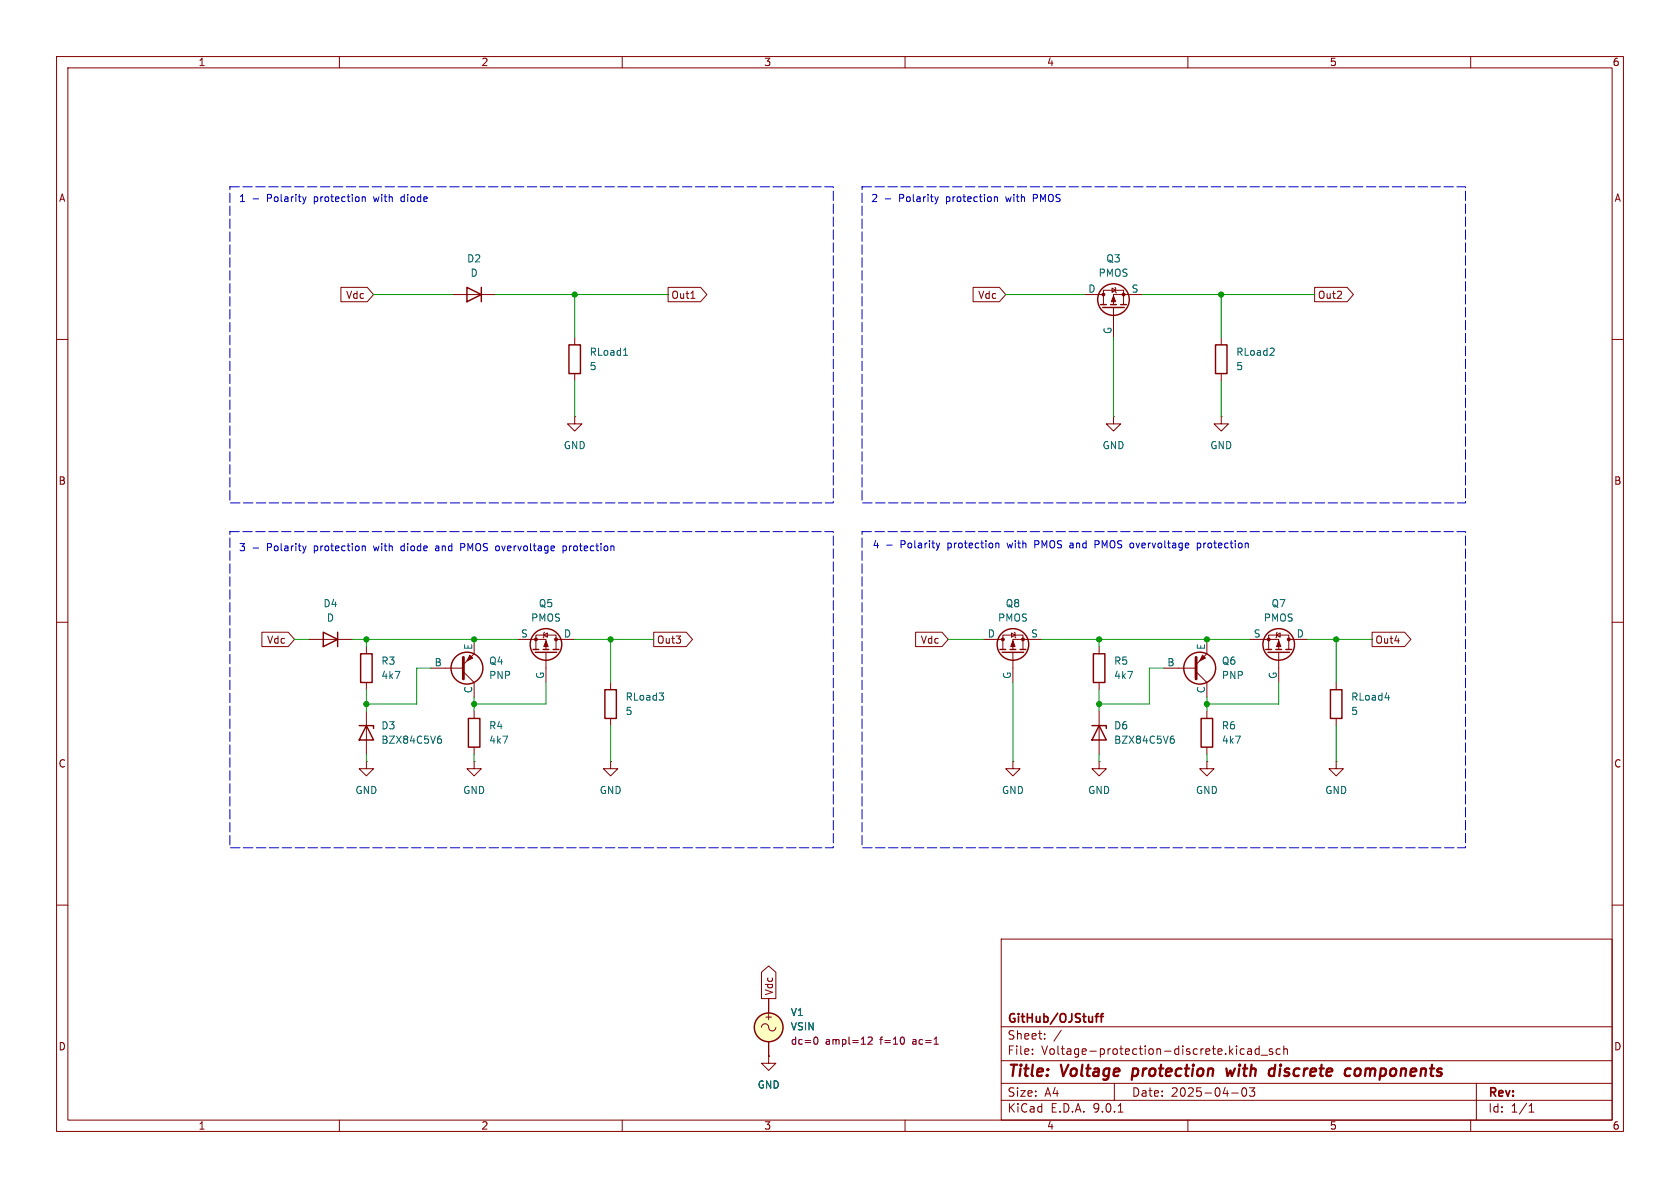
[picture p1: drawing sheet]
(kicad_sch
 (version 20250114)
 (generator "eeschema")
 (generator_version "9.0")
 (paper "A4")
 (title_block
  (title "Voltage protection with discrete components")
  (date "2025-04-03")
  (company "GitHub/OJStuff"))
 (lib_symbols
  (symbol "Device:D"
   (pin_numbers (hide yes))
   (pin_names
    (offset 1.016) (hide yes)) (exclude_from_sim no) (in_bom yes) (on_board yes)
   (property "Reference" "D" (at 0 2.54 0) (effects (font (size 1.27 1.27))))
   (property "Value" "D" (at 0 -2.54 0) (effects (font (size 1.27 1.27))))
   (property "Footprint" "" (at 0 0 0) (effects (font (size 1.27 1.27)) (hide yes)))
   (property "Datasheet" "~" (at 0 0 0) (effects (font (size 1.27 1.27)) (hide yes)))
   (property "Description" "Diode" (at 0 0 0) (effects (font (size 1.27 1.27)) (hide yes)))
   (property "Sim.Device" "D" (at 0 0 0) (effects (font (size 1.27 1.27)) (hide yes)))
   (property "Sim.Pins" "1=K 2=A" (at 0 0 0) (effects (font (size 1.27 1.27)) (hide yes)))
   (symbol "D_0_1"
    (polyline (pts (xy -1.27 1.27) (xy -1.27 -1.27)) (stroke (width 0.254) (type default)) (fill (type none)))
    (polyline (pts (xy 1.27 1.27) (xy 1.27 -1.27) (xy -1.27 0) (xy 1.27 1.27)) (stroke (width 0.254) (type default)) (fill (type none)))
    (polyline (pts (xy 1.27 0) (xy -1.27 0)) (stroke (width 0) (type default)) (fill (type none))))
   (symbol "D_1_1"
    (pin passive line (at -3.81 0 0) (length 2.54) (name "K" (effects (font (size 1.27 1.27)))) (number "1" (effects (font (size 1.27 1.27)))))
    (pin passive line (at 3.81 0 180) (length 2.54) (name "A" (effects (font (size 1.27 1.27)))) (number "2" (effects (font (size 1.27 1.27))))))
   (embedded_fonts no))
  (symbol "Device:D_Zener"
   (pin_numbers (hide yes))
   (pin_names
    (offset 1.016) (hide yes)) (exclude_from_sim no) (in_bom yes) (on_board yes)
   (property "Reference" "D" (at 0 2.54 0) (effects (font (size 1.27 1.27))))
   (property "Value" "D_Zener" (at 0 -2.54 0) (effects (font (size 1.27 1.27))))
   (property "Footprint" "" (at 0 0 0) (effects (font (size 1.27 1.27)) (hide yes)))
   (property "Datasheet" "~" (at 0 0 0) (effects (font (size 1.27 1.27)) (hide yes)))
   (property "Description" "Zener diode" (at 0 0 0) (effects (font (size 1.27 1.27)) (hide yes)))
   (symbol "D_Zener_0_1"
    (polyline (pts (xy -1.27 -1.27) (xy -1.27 1.27) (xy -0.762 1.27)) (stroke (width 0.254) (type default)) (fill (type none)))
    (polyline (pts (xy 1.27 0) (xy -1.27 0)) (stroke (width 0) (type default)) (fill (type none)))
    (polyline (pts (xy 1.27 -1.27) (xy 1.27 1.27) (xy -1.27 0) (xy 1.27 -1.27)) (stroke (width 0.254) (type default)) (fill (type none))))
   (symbol "D_Zener_1_1"
    (pin passive line (at -3.81 0 0) (length 2.54) (name "K" (effects (font (size 1.27 1.27)))) (number "1" (effects (font (size 1.27 1.27)))))
    (pin passive line (at 3.81 0 180) (length 2.54) (name "A" (effects (font (size 1.27 1.27)))) (number "2" (effects (font (size 1.27 1.27))))))
   (embedded_fonts no))
  (symbol "Device:R"
   (pin_numbers (hide yes))
   (pin_names
    (offset 0)) (exclude_from_sim no) (in_bom yes) (on_board yes)
   (property "Reference" "R" (at 2.032 0 90) (effects (font (size 1.27 1.27))))
   (property "Value" "R" (at 0 0 90) (effects (font (size 1.27 1.27))))
   (property "Footprint" "" (at -1.778 0 90) (effects (font (size 1.27 1.27)) (hide yes)))
   (property "Datasheet" "~" (at 0 0 0) (effects (font (size 1.27 1.27)) (hide yes)))
   (property "Description" "Resistor" (at 0 0 0) (effects (font (size 1.27 1.27)) (hide yes)))
   (symbol "R_0_1"
    (rectangle (start -1.016 -2.54) (end 1.016 2.54) (stroke (width 0.254) (type default)) (fill (type none))))
   (symbol "R_1_1"
    (pin passive line (at 0 3.81 270) (length 1.27) (name "~" (effects (font (size 1.27 1.27)))) (number "1" (effects (font (size 1.27 1.27)))))
    (pin passive line (at 0 -3.81 90) (length 1.27) (name "~" (effects (font (size 1.27 1.27)))) (number "2" (effects (font (size 1.27 1.27))))))
   (embedded_fonts no))
  (symbol "Simulation_SPICE:PMOS"
   (pin_numbers (hide yes))
   (pin_names
    (offset 0)) (exclude_from_sim no) (in_bom yes) (on_board yes)
   (property "Reference" "Q" (at 5.08 1.27 0) (effects (font (size 1.27 1.27)) (justify left)))
   (property "Value" "PMOS" (at 5.08 -1.27 0) (effects (font (size 1.27 1.27)) (justify left)))
   (property "Footprint" "" (at 5.08 2.54 0) (effects (font (size 1.27 1.27)) (hide yes)))
   (property "Datasheet" "https://ngspice.sourceforge.io/docs/ngspice-html-manual/manual.xhtml#cha_MOSFETs" (at 0 -12.7 0) (effects (font (size 1.27 1.27)) (hide yes)))
   (property "Description" "P-MOSFET transistor, drain/source/gate" (at 0 0 0) (effects (font (size 1.27 1.27)) (hide yes)))
   (property "Sim.Device" "PMOS" (at 0 -17.145 0) (effects (font (size 1.27 1.27)) (hide yes)))
   (property "Sim.Type" "VDMOS" (at 0 -19.05 0) (effects (font (size 1.27 1.27)) (hide yes)))
   (property "Sim.Pins" "1=D 2=G 3=S" (at 0 -15.24 0) (effects (font (size 1.27 1.27)) (hide yes)))
   (symbol "PMOS_0_1"
    (polyline (pts (xy 0.254 1.905) (xy 0.254 -1.905)) (stroke (width 0.254) (type default)) (fill (type none)))
    (polyline (pts (xy 0.254 0) (xy -2.54 0)) (stroke (width 0) (type default)) (fill (type none)))
    (polyline (pts (xy 0.762 2.286) (xy 0.762 1.27)) (stroke (width 0.254) (type default)) (fill (type none)))
    (polyline (pts (xy 0.762 1.778) (xy 3.302 1.778) (xy 3.302 -1.778) (xy 0.762 -1.778)) (stroke (width 0) (type default)) (fill (type none)))
    (polyline (pts (xy 0.762 0.508) (xy 0.762 -0.508)) (stroke (width 0.254) (type default)) (fill (type none)))
    (polyline (pts (xy 0.762 -1.27) (xy 0.762 -2.286)) (stroke (width 0.254) (type default)) (fill (type none)))
    (circle (center 1.651 0) (radius 2.794) (stroke (width 0.254) (type default)) (fill (type none)))
    (polyline (pts (xy 2.286 0) (xy 1.27 0.381) (xy 1.27 -0.381) (xy 2.286 0)) (stroke (width 0) (type default)) (fill (type outline)))
    (polyline (pts (xy 2.54 2.54) (xy 2.54 1.778)) (stroke (width 0) (type default)) (fill (type none)))
    (circle (center 2.54 1.778) (radius 0.254) (stroke (width 0) (type default)) (fill (type outline)))
    (circle (center 2.54 -1.778) (radius 0.254) (stroke (width 0) (type default)) (fill (type outline)))
    (polyline (pts (xy 2.54 -2.54) (xy 2.54 0) (xy 0.762 0)) (stroke (width 0) (type default)) (fill (type none)))
    (polyline (pts (xy 2.794 -0.508) (xy 2.921 -0.381) (xy 3.683 -0.381) (xy 3.81 -0.254)) (stroke (width 0) (type default)) (fill (type none)))
    (polyline (pts (xy 3.302 -0.381) (xy 2.921 0.254) (xy 3.683 0.254) (xy 3.302 -0.381)) (stroke (width 0) (type default)) (fill (type none))))
   (symbol "PMOS_1_1"
    (pin input line (at -5.08 0 0) (length 2.54) (name "G" (effects (font (size 1.27 1.27)))) (number "2" (effects (font (size 1.27 1.27)))))
    (pin passive line (at 2.54 5.08 270) (length 2.54) (name "D" (effects (font (size 1.27 1.27)))) (number "1" (effects (font (size 1.27 1.27)))))
    (pin passive line (at 2.54 -5.08 90) (length 2.54) (name "S" (effects (font (size 1.27 1.27)))) (number "3" (effects (font (size 1.27 1.27))))))
   (embedded_fonts no))
  (symbol "Simulation_SPICE:PNP"
   (pin_numbers (hide yes))
   (pin_names
    (offset 0)) (exclude_from_sim no) (in_bom yes) (on_board yes)
   (property "Reference" "Q" (at -2.54 7.62 0) (effects (font (size 1.27 1.27))))
   (property "Value" "PNP" (at -2.54 5.08 0) (effects (font (size 1.27 1.27))))
   (property "Footprint" "" (at 35.56 0 0) (effects (font (size 1.27 1.27)) (hide yes)))
   (property "Datasheet" "https://ngspice.sourceforge.io/docs/ngspice-html-manual/manual.xhtml#cha_BJTs" (at 35.56 0 0) (effects (font (size 1.27 1.27)) (hide yes)))
   (property "Description" "Bipolar transistor symbol for simulation only, substrate tied to the emitter" (at 0 0 0) (effects (font (size 1.27 1.27)) (hide yes)))
   (property "Sim.Device" "PNP" (at 0 0 0) (effects (font (size 1.27 1.27)) (hide yes)))
   (property "Sim.Type" "GUMMELPOON" (at 0 0 0) (effects (font (size 1.27 1.27)) (hide yes)))
   (property "Sim.Pins" "1=C 2=B 3=E" (at 0 0 0) (effects (font (size 1.27 1.27)) (hide yes)))
   (symbol "PNP_0_1"
    (polyline (pts (xy -2.54 0) (xy 0.635 0)) (stroke (width 0.1524) (type default)) (fill (type none)))
    (polyline (pts (xy 0.635 1.905) (xy 0.635 -1.905) (xy 0.635 -1.905)) (stroke (width 0.508) (type default)) (fill (type none)))
    (polyline (pts (xy 0.635 0.635) (xy 2.54 2.54)) (stroke (width 0) (type default)) (fill (type none)))
    (polyline (pts (xy 0.635 -0.635) (xy 2.54 -2.54) (xy 2.54 -2.54)) (stroke (width 0) (type default)) (fill (type none)))
    (circle (center 1.27 0) (radius 2.8194) (stroke (width 0.254) (type default)) (fill (type none)))
    (polyline (pts (xy 2.286 -1.778) (xy 1.778 -2.286) (xy 1.27 -1.27) (xy 2.286 -1.778) (xy 2.286 -1.778)) (stroke (width 0) (type default)) (fill (type outline))))
   (symbol "PNP_1_1"
    (pin input line (at -5.08 0 0) (length 2.54) (name "B" (effects (font (size 1.27 1.27)))) (number "2" (effects (font (size 1.27 1.27)))))
    (pin open_collector line (at 2.54 5.08 270) (length 2.54) (name "C" (effects (font (size 1.27 1.27)))) (number "1" (effects (font (size 1.27 1.27)))))
    (pin open_emitter line (at 2.54 -5.08 90) (length 2.54) (name "E" (effects (font (size 1.27 1.27)))) (number "3" (effects (font (size 1.27 1.27))))))
   (embedded_fonts no))
  (symbol "Simulation_SPICE:VSIN"
   (pin_numbers (hide yes))
   (pin_names
    (offset 0.0254)) (exclude_from_sim no) (in_bom yes) (on_board yes)
   (property "Reference" "V" (at 2.54 2.54 0) (effects (font (size 1.27 1.27)) (justify left)))
   (property "Value" "VSIN" (at 2.54 0 0) (effects (font (size 1.27 1.27)) (justify left)))
   (property "Footprint" "" (at 0 0 0) (effects (font (size 1.27 1.27)) (hide yes)))
   (property "Datasheet" "https://ngspice.sourceforge.io/docs/ngspice-html-manual/manual.xhtml#sec_Independent_Sources_for" (at 0 0 0) (effects (font (size 1.27 1.27)) (hide yes)))
   (property "Description" "Voltage source, sinusoidal" (at 0 0 0) (effects (font (size 1.27 1.27)) (hide yes)))
   (property "Sim.Pins" "1=+ 2=-" (at 0 0 0) (effects (font (size 1.27 1.27)) (hide yes)))
   (property "Sim.Params" "dc=0 ampl=1 f=1k ac=1" (at 2.54 -2.54 0) (effects (font (size 1.27 1.27)) (justify left)))
   (property "Sim.Type" "SIN" (at 0 0 0) (effects (font (size 1.27 1.27)) (hide yes)))
   (property "Sim.Device" "V" (at 0 0 0) (effects (font (size 1.27 1.27)) (justify left) (hide yes)))
   (symbol "VSIN_0_0"
    (arc (start -1.27 0) (mid -0.635 0.6323) (end 0 0) (stroke (width 0) (type default)) (fill (type none)))
    (arc (start 1.27 0) (mid 0.635 -0.6323) (end 0 0) (stroke (width 0) (type default)) (fill (type none)))
    (text "+" (at 0 1.905 0) (effects (font (size 1.27 1.27)))))
   (symbol "VSIN_0_1"
    (circle (center 0 0) (radius 2.54) (stroke (width 0.254) (type default)) (fill (type background))))
   (symbol "VSIN_1_1"
    (pin passive line (at 0 5.08 270) (length 2.54) (name "~" (effects (font (size 1.27 1.27)))) (number "1" (effects (font (size 1.27 1.27)))))
    (pin passive line (at 0 -5.08 90) (length 2.54) (name "~" (effects (font (size 1.27 1.27)))) (number "2" (effects (font (size 1.27 1.27))))))
   (embedded_fonts no))
  (symbol "power:GND"
   (power)
   (pin_numbers (hide yes))
   (pin_names
    (offset 0) (hide yes)) (exclude_from_sim no) (in_bom yes) (on_board yes)
   (property "Reference" "#PWR" (at 0 -6.35 0) (effects (font (size 1.27 1.27)) (hide yes)))
   (property "Value" "GND" (at 0 -3.81 0) (effects (font (size 1.27 1.27))))
   (property "Footprint" "" (at 0 0 0) (effects (font (size 1.27 1.27)) (hide yes)))
   (property "Datasheet" "" (at 0 0 0) (effects (font (size 1.27 1.27)) (hide yes)))
   (property "Description" "Power symbol creates a global label with name \"GND\" , ground" (at 0 0 0) (effects (font (size 1.27 1.27)) (hide yes)))
   (symbol "GND_0_1"
    (polyline (pts (xy 0 0) (xy 0 -1.27) (xy 1.27 -1.27) (xy 0 -2.54) (xy -1.27 -1.27) (xy 0 -1.27)) (stroke (width 0) (type default)) (fill (type none))))
   (symbol "GND_1_1"
    (pin power_in line (at 0 0 270) (length 0) (name "~" (effects (font (size 1.27 1.27)))) (number "1" (effects (font (size 1.27 1.27))))))
   (embedded_fonts no)))
 (rectangle
  (start 152.4 93.98)
  (end 259.08 149.86)
  (stroke (width 0) (type dash))
  (fill (type none)))
 (rectangle
  (start 40.64 93.98)
  (end 147.32 149.86)
  (stroke (width 0) (type dash))
  (fill (type none)))
 (rectangle
  (start 40.64 33.02)
  (end 147.32 88.9)
  (stroke (width 0) (type dash))
  (fill (type none)))
 (rectangle
  (start 152.4 33.02)
  (end 259.08 88.9)
  (stroke (width 0) (type dash))
  (fill (type none)))
 (text "4 - Polarity protection with PMOS and PMOS overvoltage protection"
  (exclude_from_sim no)
  (at 154.178 96.52 0)
  (effects (font (size 1.27 1.27)) (justify left)))
 (text "3 - Polarity protection with diode and PMOS overvoltage protection"
  (exclude_from_sim no)
  (at 42.164 97.028 0)
  (effects (font (size 1.27 1.27)) (justify left)))
 (text "1 - Polarity protection with diode"
  (exclude_from_sim no)
  (at 42.164 35.306 0)
  (effects (font (size 1.27 1.27)) (justify left)))
 (text "2 - Polarity protection with PMOS"
  (exclude_from_sim no)
  (at 153.924 35.306 0)
  (effects (font (size 1.27 1.27)) (justify left)))
 (junction
  (at 83.82 113.03)
  (diameter 0)
  (color 0 0 0 0))
 (junction
  (at 194.31 113.03)
  (diameter 0)
  (color 0 0 0 0))
 (junction
  (at 215.9 52.07)
  (diameter 0)
  (color 0 0 0 0))
 (junction
  (at 213.36 113.03)
  (diameter 0)
  (color 0 0 0 0))
 (junction
  (at 213.36 124.46)
  (diameter 0)
  (color 0 0 0 0))
 (junction
  (at 101.6 52.07)
  (diameter 0)
  (color 0 0 0 0))
 (junction
  (at 236.22 113.03)
  (diameter 0)
  (color 0 0 0 0))
 (junction
  (at 83.82 124.46)
  (diameter 0)
  (color 0 0 0 0))
 (junction
  (at 64.77 124.46)
  (diameter 0)
  (color 0 0 0 0))
 (junction
  (at 194.31 124.46)
  (diameter 0)
  (color 0 0 0 0))
 (junction
  (at 107.95 113.03)
  (diameter 0)
  (color 0 0 0 0))
 (junction
  (at 64.77 113.03)
  (diameter 0)
  (color 0 0 0 0))
 (wire
  (pts (xy 201.93 52.07) (xy 215.9 52.07))
  (stroke (width 0) (type default)))
 (wire
  (pts (xy 73.66 118.11) (xy 76.2 118.11))
  (stroke (width 0) (type default)))
 (wire
  (pts (xy 107.95 113.03) (xy 107.95 120.65))
  (stroke (width 0) (type default)))
 (wire
  (pts (xy 101.6 113.03) (xy 107.95 113.03))
  (stroke (width 0) (type default)))
 (wire
  (pts (xy 203.2 118.11) (xy 205.74 118.11))
  (stroke (width 0) (type default)))
 (wire
  (pts (xy 194.31 114.3) (xy 194.31 113.03))
  (stroke (width 0) (type default)))
 (wire
  (pts (xy 213.36 124.46) (xy 226.06 124.46))
  (stroke (width 0) (type default)))
 (wire
  (pts (xy 64.77 121.92) (xy 64.77 124.46))
  (stroke (width 0) (type default)))
 (wire
  (pts (xy 83.82 124.46) (xy 96.52 124.46))
  (stroke (width 0) (type default)))
 (wire
  (pts (xy 107.95 113.03) (xy 115.57 113.03))
  (stroke (width 0) (type default)))
 (wire
  (pts (xy 203.2 118.11) (xy 203.2 124.46))
  (stroke (width 0) (type default)))
 (wire
  (pts (xy 213.36 124.46) (xy 213.36 125.73))
  (stroke (width 0) (type default)))
 (wire
  (pts (xy 213.36 123.19) (xy 213.36 124.46))
  (stroke (width 0) (type default)))
 (wire
  (pts (xy 194.31 113.03) (xy 213.36 113.03))
  (stroke (width 0) (type default)))
 (wire
  (pts (xy 62.23 113.03) (xy 64.77 113.03))
  (stroke (width 0) (type default)))
 (wire
  (pts (xy 213.36 133.35) (xy 213.36 134.62))
  (stroke (width 0) (type default)))
 (wire
  (pts (xy 52.07 113.03) (xy 54.61 113.03))
  (stroke (width 0) (type default)))
 (wire
  (pts (xy 83.82 133.35) (xy 83.82 134.62))
  (stroke (width 0) (type default)))
 (wire
  (pts (xy 194.31 124.46) (xy 194.31 125.73))
  (stroke (width 0) (type default)))
 (wire
  (pts (xy 101.6 67.31) (xy 101.6 73.66))
  (stroke (width 0) (type default)))
 (wire
  (pts (xy 64.77 114.3) (xy 64.77 113.03))
  (stroke (width 0) (type default)))
 (wire
  (pts (xy 107.95 128.27) (xy 107.95 134.62))
  (stroke (width 0) (type default)))
 (wire
  (pts (xy 231.14 113.03) (xy 236.22 113.03))
  (stroke (width 0) (type default)))
 (wire
  (pts (xy 64.77 133.35) (xy 64.77 134.62))
  (stroke (width 0) (type default)))
 (wire
  (pts (xy 87.63 52.07) (xy 101.6 52.07))
  (stroke (width 0) (type default)))
 (wire
  (pts (xy 83.82 113.03) (xy 91.44 113.03))
  (stroke (width 0) (type default)))
 (wire
  (pts (xy 236.22 113.03) (xy 242.57 113.03))
  (stroke (width 0) (type default)))
 (wire
  (pts (xy 184.15 113.03) (xy 194.31 113.03))
  (stroke (width 0) (type default)))
 (wire
  (pts (xy 64.77 124.46) (xy 64.77 125.73))
  (stroke (width 0) (type default)))
 (wire
  (pts (xy 236.22 128.27) (xy 236.22 134.62))
  (stroke (width 0) (type default)))
 (wire
  (pts (xy 215.9 52.07) (xy 215.9 59.69))
  (stroke (width 0) (type default)))
 (wire
  (pts (xy 179.07 120.65) (xy 179.07 134.62))
  (stroke (width 0) (type default)))
 (wire
  (pts (xy 196.85 59.69) (xy 196.85 73.66))
  (stroke (width 0) (type default)))
 (wire
  (pts (xy 64.77 124.46) (xy 73.66 124.46))
  (stroke (width 0) (type default)))
 (wire
  (pts (xy 226.06 120.65) (xy 226.06 124.46))
  (stroke (width 0) (type default)))
 (wire
  (pts (xy 101.6 52.07) (xy 101.6 59.69))
  (stroke (width 0) (type default)))
 (wire
  (pts (xy 66.04 52.07) (xy 80.01 52.07))
  (stroke (width 0) (type default)))
 (wire
  (pts (xy 64.77 113.03) (xy 83.82 113.03))
  (stroke (width 0) (type default)))
 (wire
  (pts (xy 194.31 124.46) (xy 203.2 124.46))
  (stroke (width 0) (type default)))
 (wire
  (pts (xy 194.31 133.35) (xy 194.31 134.62))
  (stroke (width 0) (type default)))
 (wire
  (pts (xy 83.82 124.46) (xy 83.82 125.73))
  (stroke (width 0) (type default)))
 (wire
  (pts (xy 73.66 118.11) (xy 73.66 124.46))
  (stroke (width 0) (type default)))
 (wire
  (pts (xy 194.31 121.92) (xy 194.31 124.46))
  (stroke (width 0) (type default)))
 (wire
  (pts (xy 215.9 67.31) (xy 215.9 73.66))
  (stroke (width 0) (type default)))
 (wire
  (pts (xy 177.8 52.07) (xy 191.77 52.07))
  (stroke (width 0) (type default)))
 (wire
  (pts (xy 215.9 52.07) (xy 232.41 52.07))
  (stroke (width 0) (type default)))
 (wire
  (pts (xy 101.6 52.07) (xy 118.11 52.07))
  (stroke (width 0) (type default)))
 (wire
  (pts (xy 167.64 113.03) (xy 173.99 113.03))
  (stroke (width 0) (type default)))
 (wire
  (pts (xy 83.82 123.19) (xy 83.82 124.46))
  (stroke (width 0) (type default)))
 (wire
  (pts (xy 96.52 120.65) (xy 96.52 124.46))
  (stroke (width 0) (type default)))
 (wire
  (pts (xy 213.36 113.03) (xy 220.98 113.03))
  (stroke (width 0) (type default)))
 (wire
  (pts (xy 236.22 113.03) (xy 236.22 120.65))
  (stroke (width 0) (type default)))
 (global_label "Vdc"
  (shape input)
  (at 66.04 52.07 180)
  (fields_autoplaced yes)
  (effects (font (size 1.27 1.27)) (justify right))
  (property "Intersheetrefs" "${INTERSHEET_REFS}" (at 59.7286 52.07 0) (effects (font (size 1.27 1.27)) (justify right) (hide yes))))
 (global_label "Out2"
  (shape output)
  (at 232.41 52.07 0)
  (fields_autoplaced yes)
  (effects (font (size 1.27 1.27)) (justify left))
  (property "Intersheetrefs" "${INTERSHEET_REFS}" (at 239.8099 52.07 0) (effects (font (size 1.27 1.27)) (justify left) (hide yes))))
 (global_label "Vdc"
  (shape output)
  (at 135.89 176.53 90)
  (fields_autoplaced yes)
  (effects (font (size 1.27 1.27)) (justify left))
  (property "Intersheetrefs" "${INTERSHEET_REFS}" (at 135.89 170.2186 90) (effects (font (size 1.27 1.27)) (justify left) (hide yes))))
 (global_label "Vdc"
  (shape input)
  (at 177.8 52.07 180)
  (fields_autoplaced yes)
  (effects (font (size 1.27 1.27)) (justify right))
  (property "Intersheetrefs" "${INTERSHEET_REFS}" (at 171.4886 52.07 0) (effects (font (size 1.27 1.27)) (justify right) (hide yes))))
 (global_label "Out1"
  (shape output)
  (at 118.11 52.07 0)
  (fields_autoplaced yes)
  (effects (font (size 1.27 1.27)) (justify left))
  (property "Intersheetrefs" "${INTERSHEET_REFS}" (at 125.5099 52.07 0) (effects (font (size 1.27 1.27)) (justify left) (hide yes))))
 (global_label "Vdc"
  (shape input)
  (at 52.07 113.03 180)
  (fields_autoplaced yes)
  (effects (font (size 1.27 1.27)) (justify right))
  (property "Intersheetrefs" "${INTERSHEET_REFS}" (at 45.7586 113.03 0) (effects (font (size 1.27 1.27)) (justify right) (hide yes))))
 (global_label "Out3"
  (shape output)
  (at 115.57 113.03 0)
  (fields_autoplaced yes)
  (effects (font (size 1.27 1.27)) (justify left))
  (property "Intersheetrefs" "${INTERSHEET_REFS}" (at 122.9699 113.03 0) (effects (font (size 1.27 1.27)) (justify left) (hide yes))))
 (global_label "Vdc"
  (shape input)
  (at 167.64 113.03 180)
  (fields_autoplaced yes)
  (effects (font (size 1.27 1.27)) (justify right))
  (property "Intersheetrefs" "${INTERSHEET_REFS}" (at 161.3286 113.03 0) (effects (font (size 1.27 1.27)) (justify right) (hide yes))))
 (global_label "Out4"
  (shape output)
  (at 242.57 113.03 0)
  (fields_autoplaced yes)
  (effects (font (size 1.27 1.27)) (justify left))
  (property "Intersheetrefs" "${INTERSHEET_REFS}" (at 249.9699 113.03 0) (effects (font (size 1.27 1.27)) (justify left) (hide yes))))
 (symbol
  (lib_id "power:GND")
  (at 215.9 73.66 0)
  (unit 1)
  (exclude_from_sim no)
  (in_bom yes)
  (on_board yes)
  (dnp no)
  (fields_autoplaced yes)
  (property "Reference" "#PWR09" (at 215.9 80.01 0) (effects (font (size 1.27 1.27)) (hide yes)))
  (property "Value" "GND" (at 215.9 78.74 0) (effects (font (size 1.27 1.27))))
  (property "Footprint" "" (at 215.9 73.66 0) (effects (font (size 1.27 1.27)) (hide yes)))
  (property "Datasheet" "" (at 215.9 73.66 0) (effects (font (size 1.27 1.27)) (hide yes)))
  (property "Description" "Power symbol creates a global label with name \"GND\" , ground" (at 215.9 73.66 0) (effects (font (size 1.27 1.27)) (hide yes)))
  (pin "1"))
 (symbol
  (lib_id "Simulation_SPICE:VSIN")
  (at 135.89 181.61 0)
  (unit 1)
  (exclude_from_sim no)
  (in_bom yes)
  (on_board yes)
  (dnp no)
  (fields_autoplaced yes)
  (property "Reference" "V1" (at 139.7 178.9401 0) (effects (font (size 1.27 1.27)) (justify left)))
  (property "Value" "VSIN" (at 139.7 181.4801 0) (effects (font (size 1.27 1.27)) (justify left)))
  (property "Footprint" "" (at 135.89 181.61 0) (effects (font (size 1.27 1.27)) (hide yes)))
  (property "Datasheet" "https://ngspice.sourceforge.io/docs/ngspice-html-manual/manual.xhtml#sec_Independent_Sources_for" (at 135.89 181.61 0) (effects (font (size 1.27 1.27)) (hide yes)))
  (property "Description" "Voltage source, sinusoidal" (at 135.89 181.61 0) (effects (font (size 1.27 1.27)) (hide yes)))
  (property "Sim.Pins" "1=+ 2=-" (at 135.89 181.61 0) (effects (font (size 1.27 1.27)) (hide yes)))
  (property "Sim.Params" "dc=0 ampl=12 f=10 ac=1" (at 139.7 184.0201 0) (effects (font (size 1.27 1.27)) (justify left)))
  (property "Sim.Type" "SIN" (at 135.89 181.61 0) (effects (font (size 1.27 1.27)) (hide yes)))
  (property "Sim.Device" "V" (at 135.89 181.61 0) (effects (font (size 1.27 1.27)) (justify left) (hide yes)))
  (pin "1")
  (pin "2"))
 (symbol
  (lib_id "Simulation_SPICE:PNP")
  (at 81.28 118.11 0)
  (mirror x)
  (unit 1)
  (exclude_from_sim no)
  (in_bom yes)
  (on_board yes)
  (dnp no)
  (fields_autoplaced yes)
  (property "Reference" "Q4" (at 86.36 116.8399 0) (effects (font (size 1.27 1.27)) (justify left)))
  (property "Value" "PNP" (at 86.36 119.3799 0) (effects (font (size 1.27 1.27)) (justify left)))
  (property "Footprint" "" (at 116.84 118.11 0) (effects (font (size 1.27 1.27)) (hide yes)))
  (property "Datasheet" "https://ngspice.sourceforge.io/docs/ngspice-html-manual/manual.xhtml#cha_BJTs" (at 116.84 118.11 0) (effects (font (size 1.27 1.27)) (hide yes)))
  (property "Description" "Bipolar transistor symbol for simulation only, substrate tied to the emitter" (at 81.28 118.11 0) (effects (font (size 1.27 1.27)) (hide yes)))
  (property "Sim.Device" "PNP" (at 81.28 118.11 0) (effects (font (size 1.27 1.27)) (hide yes)))
  (property "Sim.Type" "GUMMELPOON" (at 81.28 118.11 0) (effects (font (size 1.27 1.27)) (hide yes)))
  (property "Sim.Pins" "1=C 2=B 3=E" (at 81.28 118.11 0) (effects (font (size 1.27 1.27)) (hide yes)))
  (pin "3")
  (pin "2")
  (pin "1"))
 (symbol
  (lib_id "Device:D_Zener")
  (at 194.31 129.54 270)
  (unit 1)
  (exclude_from_sim no)
  (in_bom yes)
  (on_board yes)
  (dnp no)
  (fields_autoplaced yes)
  (property "Reference" "D6" (at 196.85 128.2699 90) (effects (font (size 1.27 1.27)) (justify left)))
  (property "Value" "BZX84C5V6" (at 196.85 130.8099 90) (effects (font (size 1.27 1.27)) (justify left)))
  (property "Footprint" "" (at 194.31 129.54 0) (effects (font (size 1.27 1.27)) (hide yes)))
  (property "Datasheet" "~" (at 194.31 129.54 0) (effects (font (size 1.27 1.27)) (hide yes)))
  (property "Description" "Zener diode" (at 194.31 129.54 0) (effects (font (size 1.27 1.27)) (hide yes)))
  (property "Sim.Library" "BZX84C5V6.spice.txt" (at 194.31 129.54 0) (effects (font (size 1.27 1.27)) (hide yes)))
  (property "Sim.Name" "DI_BZX84C5V6" (at 194.31 129.54 0) (effects (font (size 1.27 1.27)) (hide yes)))
  (property "Sim.Device" "SUBCKT" (at 194.31 129.54 0) (effects (font (size 1.27 1.27)) (hide yes)))
  (property "Sim.Pins" "1=2 2=1" (at 194.31 129.54 0) (effects (font (size 1.27 1.27)) (hide yes)))
  (pin "1")
  (pin "2"))
 (symbol
  (lib_id "Device:R")
  (at 194.31 118.11 0)
  (unit 1)
  (exclude_from_sim no)
  (in_bom yes)
  (on_board yes)
  (dnp no)
  (fields_autoplaced yes)
  (property "Reference" "R5" (at 196.85 116.8399 0) (effects (font (size 1.27 1.27)) (justify left)))
  (property "Value" "4k7" (at 196.85 119.3799 0) (effects (font (size 1.27 1.27)) (justify left)))
  (property "Footprint" "" (at 192.532 118.11 90) (effects (font (size 1.27 1.27)) (hide yes)))
  (property "Datasheet" "~" (at 194.31 118.11 0) (effects (font (size 1.27 1.27)) (hide yes)))
  (property "Description" "Resistor" (at 194.31 118.11 0) (effects (font (size 1.27 1.27)) (hide yes)))
  (pin "1")
  (pin "2"))
 (symbol
  (lib_id "Device:R")
  (at 213.36 129.54 0)
  (unit 1)
  (exclude_from_sim no)
  (in_bom yes)
  (on_board yes)
  (dnp no)
  (fields_autoplaced yes)
  (property "Reference" "R6" (at 215.9 128.2699 0) (effects (font (size 1.27 1.27)) (justify left)))
  (property "Value" "4k7" (at 215.9 130.8099 0) (effects (font (size 1.27 1.27)) (justify left)))
  (property "Footprint" "" (at 211.582 129.54 90) (effects (font (size 1.27 1.27)) (hide yes)))
  (property "Datasheet" "~" (at 213.36 129.54 0) (effects (font (size 1.27 1.27)) (hide yes)))
  (property "Description" "Resistor" (at 213.36 129.54 0) (effects (font (size 1.27 1.27)) (hide yes)))
  (pin "1")
  (pin "2"))
 (symbol
  (lib_id "Device:R")
  (at 101.6 63.5 0)
  (unit 1)
  (exclude_from_sim no)
  (in_bom yes)
  (on_board yes)
  (dnp no)
  (fields_autoplaced yes)
  (property "Reference" "RLoad1" (at 104.14 62.2299 0) (effects (font (size 1.27 1.27)) (justify left)))
  (property "Value" "5" (at 104.14 64.7699 0) (effects (font (size 1.27 1.27)) (justify left)))
  (property "Footprint" "" (at 99.822 63.5 90) (effects (font (size 1.27 1.27)) (hide yes)))
  (property "Datasheet" "~" (at 101.6 63.5 0) (effects (font (size 1.27 1.27)) (hide yes)))
  (property "Description" "Resistor" (at 101.6 63.5 0) (effects (font (size 1.27 1.27)) (hide yes)))
  (pin "2")
  (pin "1"))
 (symbol
  (lib_id "Device:R")
  (at 64.77 118.11 0)
  (unit 1)
  (exclude_from_sim no)
  (in_bom yes)
  (on_board yes)
  (dnp no)
  (fields_autoplaced yes)
  (property "Reference" "R3" (at 67.31 116.8399 0) (effects (font (size 1.27 1.27)) (justify left)))
  (property "Value" "4k7" (at 67.31 119.3799 0) (effects (font (size 1.27 1.27)) (justify left)))
  (property "Footprint" "" (at 62.992 118.11 90) (effects (font (size 1.27 1.27)) (hide yes)))
  (property "Datasheet" "~" (at 64.77 118.11 0) (effects (font (size 1.27 1.27)) (hide yes)))
  (property "Description" "Resistor" (at 64.77 118.11 0) (effects (font (size 1.27 1.27)) (hide yes)))
  (pin "1")
  (pin "2"))
 (symbol
  (lib_id "power:GND")
  (at 179.07 134.62 0)
  (unit 1)
  (exclude_from_sim no)
  (in_bom yes)
  (on_board yes)
  (dnp no)
  (fields_autoplaced yes)
  (property "Reference" "#PWR014" (at 179.07 140.97 0) (effects (font (size 1.27 1.27)) (hide yes)))
  (property "Value" "GND" (at 179.07 139.7 0) (effects (font (size 1.27 1.27))))
  (property "Footprint" "" (at 179.07 134.62 0) (effects (font (size 1.27 1.27)) (hide yes)))
  (property "Datasheet" "" (at 179.07 134.62 0) (effects (font (size 1.27 1.27)) (hide yes)))
  (property "Description" "Power symbol creates a global label with name \"GND\" , ground" (at 179.07 134.62 0) (effects (font (size 1.27 1.27)) (hide yes)))
  (pin "1"))
 (symbol
  (lib_id "power:GND")
  (at 236.22 134.62 0)
  (unit 1)
  (exclude_from_sim no)
  (in_bom yes)
  (on_board yes)
  (dnp no)
  (fields_autoplaced yes)
  (property "Reference" "#PWR013" (at 236.22 140.97 0) (effects (font (size 1.27 1.27)) (hide yes)))
  (property "Value" "GND" (at 236.22 139.7 0) (effects (font (size 1.27 1.27))))
  (property "Footprint" "" (at 236.22 134.62 0) (effects (font (size 1.27 1.27)) (hide yes)))
  (property "Datasheet" "" (at 236.22 134.62 0) (effects (font (size 1.27 1.27)) (hide yes)))
  (property "Description" "Power symbol creates a global label with name \"GND\" , ground" (at 236.22 134.62 0) (effects (font (size 1.27 1.27)) (hide yes)))
  (pin "1"))
 (symbol
  (lib_id "Device:D_Zener")
  (at 64.77 129.54 270)
  (unit 1)
  (exclude_from_sim no)
  (in_bom yes)
  (on_board yes)
  (dnp no)
  (fields_autoplaced yes)
  (property "Reference" "D3" (at 67.31 128.2699 90) (effects (font (size 1.27 1.27)) (justify left)))
  (property "Value" "BZX84C5V6" (at 67.31 130.8099 90) (effects (font (size 1.27 1.27)) (justify left)))
  (property "Footprint" "" (at 64.77 129.54 0) (effects (font (size 1.27 1.27)) (hide yes)))
  (property "Datasheet" "~" (at 64.77 129.54 0) (effects (font (size 1.27 1.27)) (hide yes)))
  (property "Description" "Zener diode" (at 64.77 129.54 0) (effects (font (size 1.27 1.27)) (hide yes)))
  (property "Sim.Library" "BZX84C5V6.spice.txt" (at 64.77 129.54 0) (effects (font (size 1.27 1.27)) (hide yes)))
  (property "Sim.Name" "DI_BZX84C5V6" (at 64.77 129.54 0) (effects (font (size 1.27 1.27)) (hide yes)))
  (property "Sim.Device" "SUBCKT" (at 64.77 129.54 0) (effects (font (size 1.27 1.27)) (hide yes)))
  (property "Sim.Pins" "1=2 2=1" (at 64.77 129.54 0) (effects (font (size 1.27 1.27)) (hide yes)))
  (pin "1")
  (pin "2"))
 (symbol
  (lib_id "power:GND")
  (at 194.31 134.62 0)
  (unit 1)
  (exclude_from_sim no)
  (in_bom yes)
  (on_board yes)
  (dnp no)
  (fields_autoplaced yes)
  (property "Reference" "#PWR011" (at 194.31 140.97 0) (effects (font (size 1.27 1.27)) (hide yes)))
  (property "Value" "GND" (at 194.31 139.7 0) (effects (font (size 1.27 1.27))))
  (property "Footprint" "" (at 194.31 134.62 0) (effects (font (size 1.27 1.27)) (hide yes)))
  (property "Datasheet" "" (at 194.31 134.62 0) (effects (font (size 1.27 1.27)) (hide yes)))
  (property "Description" "Power symbol creates a global label with name \"GND\" , ground" (at 194.31 134.62 0) (effects (font (size 1.27 1.27)) (hide yes)))
  (pin "1"))
 (symbol
  (lib_id "Simulation_SPICE:PMOS")
  (at 179.07 115.57 90)
  (unit 1)
  (exclude_from_sim no)
  (in_bom yes)
  (on_board yes)
  (dnp no)
  (fields_autoplaced yes)
  (property "Reference" "Q8" (at 179.07 106.68 90) (effects (font (size 1.27 1.27))))
  (property "Value" "PMOS" (at 179.07 109.22 90) (effects (font (size 1.27 1.27))))
  (property "Footprint" "" (at 176.53 110.49 0) (effects (font (size 1.27 1.27)) (hide yes)))
  (property "Datasheet" "https://ngspice.sourceforge.io/docs/ngspice-html-manual/manual.xhtml#cha_MOSFETs" (at 191.77 115.57 0) (effects (font (size 1.27 1.27)) (hide yes)))
  (property "Description" "P-MOSFET transistor, drain/source/gate" (at 179.07 115.57 0) (effects (font (size 1.27 1.27)) (hide yes)))
  (property "Sim.Device" "PMOS" (at 196.215 115.57 0) (effects (font (size 1.27 1.27)) (hide yes)))
  (property "Sim.Type" "VDMOS" (at 198.12 115.57 0) (effects (font (size 1.27 1.27)) (hide yes)))
  (property "Sim.Pins" "1=D 2=G 3=S" (at 194.31 115.57 0) (effects (font (size 1.27 1.27)) (hide yes)))
  (pin "2")
  (pin "1")
  (pin "3"))
 (symbol
  (lib_id "Simulation_SPICE:PNP")
  (at 210.82 118.11 0)
  (mirror x)
  (unit 1)
  (exclude_from_sim no)
  (in_bom yes)
  (on_board yes)
  (dnp no)
  (fields_autoplaced yes)
  (property "Reference" "Q6" (at 215.9 116.8399 0) (effects (font (size 1.27 1.27)) (justify left)))
  (property "Value" "PNP" (at 215.9 119.3799 0) (effects (font (size 1.27 1.27)) (justify left)))
  (property "Footprint" "" (at 246.38 118.11 0) (effects (font (size 1.27 1.27)) (hide yes)))
  (property "Datasheet" "https://ngspice.sourceforge.io/docs/ngspice-html-manual/manual.xhtml#cha_BJTs" (at 246.38 118.11 0) (effects (font (size 1.27 1.27)) (hide yes)))
  (property "Description" "Bipolar transistor symbol for simulation only, substrate tied to the emitter" (at 210.82 118.11 0) (effects (font (size 1.27 1.27)) (hide yes)))
  (property "Sim.Device" "PNP" (at 210.82 118.11 0) (effects (font (size 1.27 1.27)) (hide yes)))
  (property "Sim.Type" "GUMMELPOON" (at 210.82 118.11 0) (effects (font (size 1.27 1.27)) (hide yes)))
  (property "Sim.Pins" "1=C 2=B 3=E" (at 210.82 118.11 0) (effects (font (size 1.27 1.27)) (hide yes)))
  (pin "3")
  (pin "2")
  (pin "1"))
 (symbol
  (lib_id "Device:D")
  (at 58.42 113.03 180)
  (unit 1)
  (exclude_from_sim no)
  (in_bom yes)
  (on_board yes)
  (dnp no)
  (fields_autoplaced yes)
  (property "Reference" "D4" (at 58.42 106.68 0) (effects (font (size 1.27 1.27))))
  (property "Value" "D" (at 58.42 109.22 0) (effects (font (size 1.27 1.27))))
  (property "Footprint" "" (at 58.42 113.03 0) (effects (font (size 1.27 1.27)) (hide yes)))
  (property "Datasheet" "~" (at 58.42 113.03 0) (effects (font (size 1.27 1.27)) (hide yes)))
  (property "Description" "Diode" (at 58.42 113.03 0) (effects (font (size 1.27 1.27)) (hide yes)))
  (property "Sim.Device" "D" (at 58.42 113.03 0) (effects (font (size 1.27 1.27)) (hide yes)))
  (property "Sim.Pins" "1=K 2=A" (at 58.42 113.03 0) (effects (font (size 1.27 1.27)) (hide yes)))
  (pin "2")
  (pin "1"))
 (symbol
  (lib_id "power:GND")
  (at 213.36 134.62 0)
  (unit 1)
  (exclude_from_sim no)
  (in_bom yes)
  (on_board yes)
  (dnp no)
  (fields_autoplaced yes)
  (property "Reference" "#PWR012" (at 213.36 140.97 0) (effects (font (size 1.27 1.27)) (hide yes)))
  (property "Value" "GND" (at 213.36 139.7 0) (effects (font (size 1.27 1.27))))
  (property "Footprint" "" (at 213.36 134.62 0) (effects (font (size 1.27 1.27)) (hide yes)))
  (property "Datasheet" "" (at 213.36 134.62 0) (effects (font (size 1.27 1.27)) (hide yes)))
  (property "Description" "Power symbol creates a global label with name \"GND\" , ground" (at 213.36 134.62 0) (effects (font (size 1.27 1.27)) (hide yes)))
  (pin "1"))
 (symbol
  (lib_id "power:GND")
  (at 83.82 134.62 0)
  (unit 1)
  (exclude_from_sim no)
  (in_bom yes)
  (on_board yes)
  (dnp no)
  (fields_autoplaced yes)
  (property "Reference" "#PWR08" (at 83.82 140.97 0) (effects (font (size 1.27 1.27)) (hide yes)))
  (property "Value" "GND" (at 83.82 139.7 0) (effects (font (size 1.27 1.27))))
  (property "Footprint" "" (at 83.82 134.62 0) (effects (font (size 1.27 1.27)) (hide yes)))
  (property "Datasheet" "" (at 83.82 134.62 0) (effects (font (size 1.27 1.27)) (hide yes)))
  (property "Description" "Power symbol creates a global label with name \"GND\" , ground" (at 83.82 134.62 0) (effects (font (size 1.27 1.27)) (hide yes)))
  (pin "1"))
 (symbol
  (lib_id "Device:R")
  (at 236.22 124.46 0)
  (unit 1)
  (exclude_from_sim no)
  (in_bom yes)
  (on_board yes)
  (dnp no)
  (fields_autoplaced yes)
  (property "Reference" "RLoad4" (at 238.76 123.1899 0) (effects (font (size 1.27 1.27)) (justify left)))
  (property "Value" "5" (at 238.76 125.7299 0) (effects (font (size 1.27 1.27)) (justify left)))
  (property "Footprint" "" (at 234.442 124.46 90) (effects (font (size 1.27 1.27)) (hide yes)))
  (property "Datasheet" "~" (at 236.22 124.46 0) (effects (font (size 1.27 1.27)) (hide yes)))
  (property "Description" "Resistor" (at 236.22 124.46 0) (effects (font (size 1.27 1.27)) (hide yes)))
  (pin "2")
  (pin "1"))
 (symbol
  (lib_id "Simulation_SPICE:PMOS")
  (at 196.85 54.61 90)
  (unit 1)
  (exclude_from_sim no)
  (in_bom yes)
  (on_board yes)
  (dnp no)
  (fields_autoplaced yes)
  (property "Reference" "Q3" (at 196.85 45.72 90) (effects (font (size 1.27 1.27))))
  (property "Value" "PMOS" (at 196.85 48.26 90) (effects (font (size 1.27 1.27))))
  (property "Footprint" "" (at 194.31 49.53 0) (effects (font (size 1.27 1.27)) (hide yes)))
  (property "Datasheet" "https://ngspice.sourceforge.io/docs/ngspice-html-manual/manual.xhtml#cha_MOSFETs" (at 209.55 54.61 0) (effects (font (size 1.27 1.27)) (hide yes)))
  (property "Description" "P-MOSFET transistor, drain/source/gate" (at 196.85 54.61 0) (effects (font (size 1.27 1.27)) (hide yes)))
  (property "Sim.Device" "PMOS" (at 213.995 54.61 0) (effects (font (size 1.27 1.27)) (hide yes)))
  (property "Sim.Type" "VDMOS" (at 215.9 54.61 0) (effects (font (size 1.27 1.27)) (hide yes)))
  (property "Sim.Pins" "1=D 2=G 3=S" (at 212.09 54.61 0) (effects (font (size 1.27 1.27)) (hide yes)))
  (pin "2")
  (pin "1")
  (pin "3"))
 (symbol
  (lib_id "Device:D")
  (at 83.82 52.07 180)
  (unit 1)
  (exclude_from_sim no)
  (in_bom yes)
  (on_board yes)
  (dnp no)
  (fields_autoplaced yes)
  (property "Reference" "D2" (at 83.82 45.72 0) (effects (font (size 1.27 1.27))))
  (property "Value" "D" (at 83.82 48.26 0) (effects (font (size 1.27 1.27))))
  (property "Footprint" "" (at 83.82 52.07 0) (effects (font (size 1.27 1.27)) (hide yes)))
  (property "Datasheet" "~" (at 83.82 52.07 0) (effects (font (size 1.27 1.27)) (hide yes)))
  (property "Description" "Diode" (at 83.82 52.07 0) (effects (font (size 1.27 1.27)) (hide yes)))
  (property "Sim.Device" "D" (at 83.82 52.07 0) (effects (font (size 1.27 1.27)) (hide yes)))
  (property "Sim.Pins" "1=K 2=A" (at 83.82 52.07 0) (effects (font (size 1.27 1.27)) (hide yes)))
  (pin "2")
  (pin "1"))
 (symbol
  (lib_id "power:GND")
  (at 107.95 134.62 0)
  (unit 1)
  (exclude_from_sim no)
  (in_bom yes)
  (on_board yes)
  (dnp no)
  (fields_autoplaced yes)
  (property "Reference" "#PWR010" (at 107.95 140.97 0) (effects (font (size 1.27 1.27)) (hide yes)))
  (property "Value" "GND" (at 107.95 139.7 0) (effects (font (size 1.27 1.27))))
  (property "Footprint" "" (at 107.95 134.62 0) (effects (font (size 1.27 1.27)) (hide yes)))
  (property "Datasheet" "" (at 107.95 134.62 0) (effects (font (size 1.27 1.27)) (hide yes)))
  (property "Description" "Power symbol creates a global label with name \"GND\" , ground" (at 107.95 134.62 0) (effects (font (size 1.27 1.27)) (hide yes)))
  (pin "1"))
 (symbol
  (lib_id "Simulation_SPICE:PMOS")
  (at 96.52 115.57 270)
  (mirror x)
  (unit 1)
  (exclude_from_sim no)
  (in_bom yes)
  (on_board yes)
  (dnp no)
  (property "Reference" "Q5" (at 96.52 106.68 90) (effects (font (size 1.27 1.27))))
  (property "Value" "PMOS" (at 96.52 109.22 90) (effects (font (size 1.27 1.27))))
  (property "Footprint" "" (at 99.06 110.49 0) (effects (font (size 1.27 1.27)) (hide yes)))
  (property "Datasheet" "https://ngspice.sourceforge.io/docs/ngspice-html-manual/manual.xhtml#cha_MOSFETs" (at 83.82 115.57 0) (effects (font (size 1.27 1.27)) (hide yes)))
  (property "Description" "P-MOSFET transistor, drain/source/gate" (at 96.52 115.57 0) (effects (font (size 1.27 1.27)) (hide yes)))
  (property "Sim.Device" "PMOS" (at 79.375 115.57 0) (effects (font (size 1.27 1.27)) (hide yes)))
  (property "Sim.Type" "VDMOS" (at 77.47 115.57 0) (effects (font (size 1.27 1.27)) (hide yes)))
  (property "Sim.Pins" "1=D 2=G 3=S" (at 81.28 115.57 0) (effects (font (size 1.27 1.27)) (hide yes)))
  (pin "2")
  (pin "1")
  (pin "3"))
 (symbol
  (lib_id "Device:R")
  (at 83.82 129.54 0)
  (unit 1)
  (exclude_from_sim no)
  (in_bom yes)
  (on_board yes)
  (dnp no)
  (fields_autoplaced yes)
  (property "Reference" "R4" (at 86.36 128.2699 0) (effects (font (size 1.27 1.27)) (justify left)))
  (property "Value" "4k7" (at 86.36 130.8099 0) (effects (font (size 1.27 1.27)) (justify left)))
  (property "Footprint" "" (at 82.042 129.54 90) (effects (font (size 1.27 1.27)) (hide yes)))
  (property "Datasheet" "~" (at 83.82 129.54 0) (effects (font (size 1.27 1.27)) (hide yes)))
  (property "Description" "Resistor" (at 83.82 129.54 0) (effects (font (size 1.27 1.27)) (hide yes)))
  (pin "1")
  (pin "2"))
 (symbol
  (lib_id "power:GND")
  (at 196.85 73.66 0)
  (unit 1)
  (exclude_from_sim no)
  (in_bom yes)
  (on_board yes)
  (dnp no)
  (fields_autoplaced yes)
  (property "Reference" "#PWR07" (at 196.85 80.01 0) (effects (font (size 1.27 1.27)) (hide yes)))
  (property "Value" "GND" (at 196.85 78.74 0) (effects (font (size 1.27 1.27))))
  (property "Footprint" "" (at 196.85 73.66 0) (effects (font (size 1.27 1.27)) (hide yes)))
  (property "Datasheet" "" (at 196.85 73.66 0) (effects (font (size 1.27 1.27)) (hide yes)))
  (property "Description" "Power symbol creates a global label with name \"GND\" , ground" (at 196.85 73.66 0) (effects (font (size 1.27 1.27)) (hide yes)))
  (pin "1"))
 (symbol
  (lib_id "Device:R")
  (at 215.9 63.5 0)
  (unit 1)
  (exclude_from_sim no)
  (in_bom yes)
  (on_board yes)
  (dnp no)
  (fields_autoplaced yes)
  (property "Reference" "RLoad2" (at 218.44 62.2299 0) (effects (font (size 1.27 1.27)) (justify left)))
  (property "Value" "5" (at 218.44 64.7699 0) (effects (font (size 1.27 1.27)) (justify left)))
  (property "Footprint" "" (at 214.122 63.5 90) (effects (font (size 1.27 1.27)) (hide yes)))
  (property "Datasheet" "~" (at 215.9 63.5 0) (effects (font (size 1.27 1.27)) (hide yes)))
  (property "Description" "Resistor" (at 215.9 63.5 0) (effects (font (size 1.27 1.27)) (hide yes)))
  (pin "2")
  (pin "1"))
 (symbol
  (lib_id "power:GND")
  (at 135.89 186.69 0)
  (unit 1)
  (exclude_from_sim no)
  (in_bom yes)
  (on_board yes)
  (dnp no)
  (fields_autoplaced yes)
  (property "Reference" "#PWR04" (at 135.89 193.04 0) (effects (font (size 1.27 1.27)) (hide yes)))
  (property "Value" "GND" (at 135.89 191.77 0) (effects (font (size 1.27 1.27))))
  (property "Footprint" "" (at 135.89 186.69 0) (effects (font (size 1.27 1.27)) (hide yes)))
  (property "Datasheet" "" (at 135.89 186.69 0) (effects (font (size 1.27 1.27)) (hide yes)))
  (property "Description" "Power symbol creates a global label with name \"GND\" , ground" (at 135.89 186.69 0) (effects (font (size 1.27 1.27)) (hide yes)))
  (pin "1"))
 (symbol
  (lib_id "Simulation_SPICE:PMOS")
  (at 226.06 115.57 270)
  (mirror x)
  (unit 1)
  (exclude_from_sim no)
  (in_bom yes)
  (on_board yes)
  (dnp no)
  (property "Reference" "Q7" (at 226.06 106.68 90) (effects (font (size 1.27 1.27))))
  (property "Value" "PMOS" (at 226.06 109.22 90) (effects (font (size 1.27 1.27))))
  (property "Footprint" "" (at 228.6 110.49 0) (effects (font (size 1.27 1.27)) (hide yes)))
  (property "Datasheet" "https://ngspice.sourceforge.io/docs/ngspice-html-manual/manual.xhtml#cha_MOSFETs" (at 213.36 115.57 0) (effects (font (size 1.27 1.27)) (hide yes)))
  (property "Description" "P-MOSFET transistor, drain/source/gate" (at 226.06 115.57 0) (effects (font (size 1.27 1.27)) (hide yes)))
  (property "Sim.Device" "PMOS" (at 208.915 115.57 0) (effects (font (size 1.27 1.27)) (hide yes)))
  (property "Sim.Type" "VDMOS" (at 207.01 115.57 0) (effects (font (size 1.27 1.27)) (hide yes)))
  (property "Sim.Pins" "1=D 2=G 3=S" (at 210.82 115.57 0) (effects (font (size 1.27 1.27)) (hide yes)))
  (pin "2")
  (pin "1")
  (pin "3"))
 (symbol
  (lib_id "power:GND")
  (at 64.77 134.62 0)
  (unit 1)
  (exclude_from_sim no)
  (in_bom yes)
  (on_board yes)
  (dnp no)
  (fields_autoplaced yes)
  (property "Reference" "#PWR06" (at 64.77 140.97 0) (effects (font (size 1.27 1.27)) (hide yes)))
  (property "Value" "GND" (at 64.77 139.7 0) (effects (font (size 1.27 1.27))))
  (property "Footprint" "" (at 64.77 134.62 0) (effects (font (size 1.27 1.27)) (hide yes)))
  (property "Datasheet" "" (at 64.77 134.62 0) (effects (font (size 1.27 1.27)) (hide yes)))
  (property "Description" "Power symbol creates a global label with name \"GND\" , ground" (at 64.77 134.62 0) (effects (font (size 1.27 1.27)) (hide yes)))
  (pin "1"))
 (symbol
  (lib_id "power:GND")
  (at 101.6 73.66 0)
  (unit 1)
  (exclude_from_sim no)
  (in_bom yes)
  (on_board yes)
  (dnp no)
  (fields_autoplaced yes)
  (property "Reference" "#PWR03" (at 101.6 80.01 0) (effects (font (size 1.27 1.27)) (hide yes)))
  (property "Value" "GND" (at 101.6 78.74 0) (effects (font (size 1.27 1.27))))
  (property "Footprint" "" (at 101.6 73.66 0) (effects (font (size 1.27 1.27)) (hide yes)))
  (property "Datasheet" "" (at 101.6 73.66 0) (effects (font (size 1.27 1.27)) (hide yes)))
  (property "Description" "Power symbol creates a global label with name \"GND\" , ground" (at 101.6 73.66 0) (effects (font (size 1.27 1.27)) (hide yes)))
  (pin "1"))
 (symbol
  (lib_id "Device:R")
  (at 107.95 124.46 0)
  (unit 1)
  (exclude_from_sim no)
  (in_bom yes)
  (on_board yes)
  (dnp no)
  (fields_autoplaced yes)
  (property "Reference" "RLoad3" (at 110.49 123.1899 0) (effects (font (size 1.27 1.27)) (justify left)))
  (property "Value" "5" (at 110.49 125.7299 0) (effects (font (size 1.27 1.27)) (justify left)))
  (property "Footprint" "" (at 106.172 124.46 90) (effects (font (size 1.27 1.27)) (hide yes)))
  (property "Datasheet" "~" (at 107.95 124.46 0) (effects (font (size 1.27 1.27)) (hide yes)))
  (property "Description" "Resistor" (at 107.95 124.46 0) (effects (font (size 1.27 1.27)) (hide yes)))
  (pin "2")
  (pin "1"))
 (sheet_instances
  (path ""
   (page "1")))
 (embedded_fonts no))
